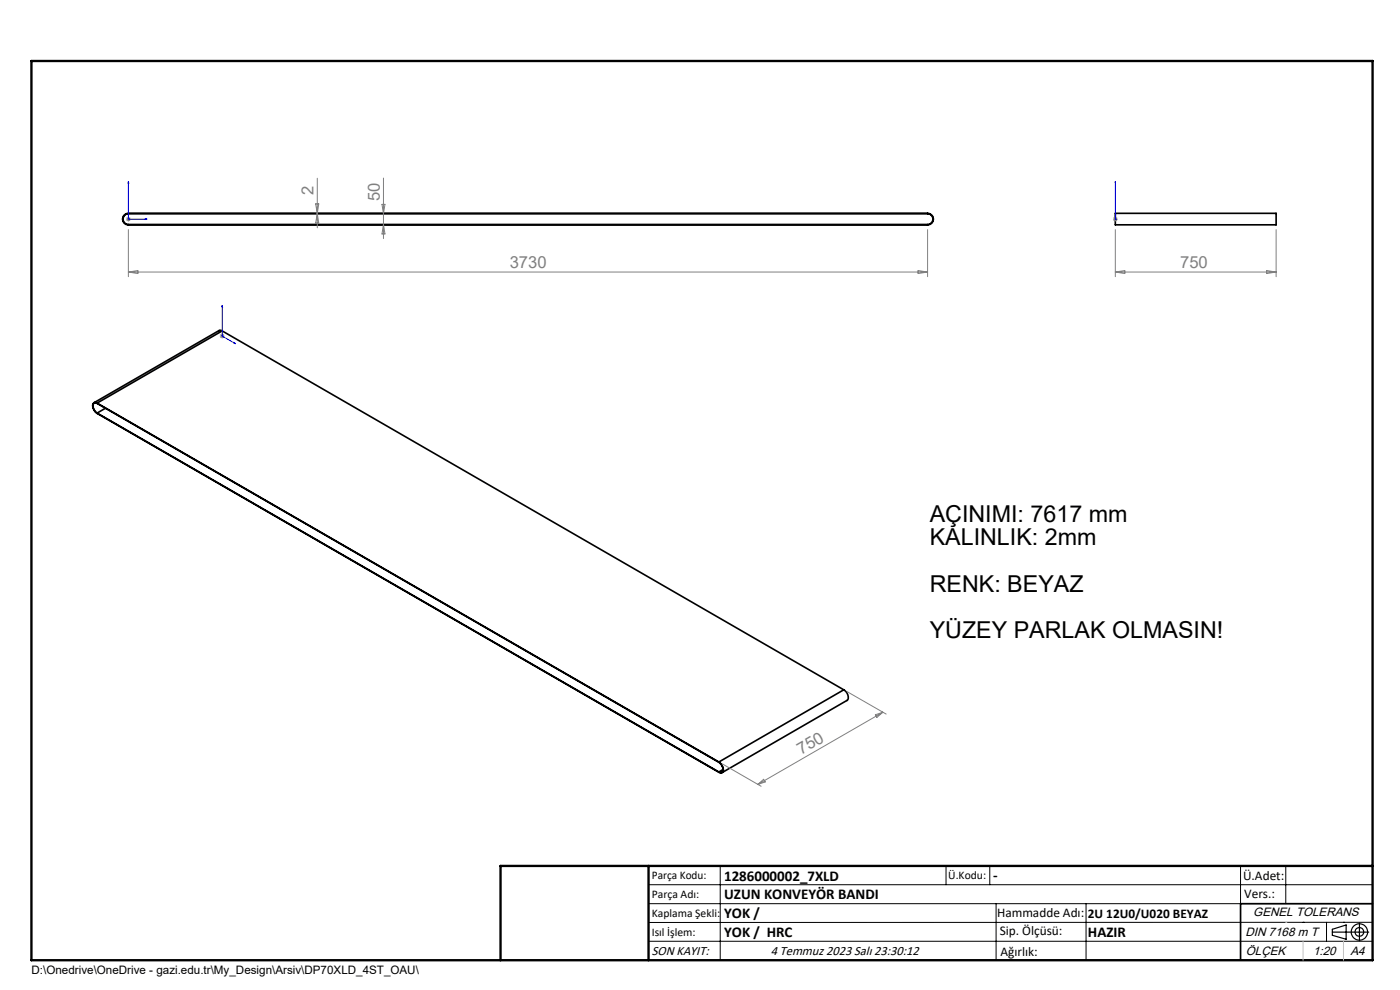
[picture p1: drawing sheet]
<svg xmlns="http://www.w3.org/2000/svg" width="297mm" height="210mm" viewBox="0 0 297 210" stroke-linecap="round" stroke-linejoin="round" font-family="sans-serif">
<g fill="none" stroke="#000" stroke-width=".35">
<path d="M26.4 45.6l.7-.3h169.7a1.22 1.22 0 0 1 1.2 1.2 1.22 1.22 0 0 1-1.2 1.2h-169.6a1.21 1.21 0 0 1-1.1-.7 1.21 1.21 0 0 1 .3-1.4zM26.4 45.7l.8-.4h169.6a1.15 1.15 0 0 1 1.1 1.2 1.15 1.15 0 0 1-1.1 1.1h-169.6a1.15 1.15 0 0 1-1-.7 1.15 1.15 0 0 1 .2-1.2zM236.6 45.3h34.1v2.4h-34.1zM47.1 70.2l-.3-.1h-.3l-26.6 15.3M47.1 70.2l-26.5 15.3M47.1 70.2l131.9 76.1M20.6 87.6a1.44 1.44 0 0 1-.6-2.1h.5l132 76.2a1.44 1.44 0 0 1 .6 2.1h-.6M20.6 85.5a.65 .65 0 0 0-.8 .1 .65 .65 0 0 0-.1 .8l.4 .8 .5 .5 131.9 76.1a.67 .67 0 0 0 .9-.1 .67 .67 0 0 0 0-.9l-.5-.8-.4-.4M20.6 87.6l131.9 76.2M20.6 85.5l131.9 76.1M22.4 86.6l-1.8 1M179 146.3a1.58 1.58 0 0 1 .7 2.3l-26.5 15.3"/>
<path d="M179 146.3l-26.5 15.3M153.4 163.2l-.9 .6M291.2 191.7h-28v12"/>
</g>
<g fill="none" stroke="#000" stroke-width=".25">
<path d="M282.6 197.7h7.8M282.6 197.1l3-.9v3l-3-.8zM288.4 195.8v3.8M106.2 203.7h185"/>
<circle cx="288.4" cy="197.7" r="1.74"/>
<circle cx="288.4" cy="197.7" r=".93"/>
</g>
<path d="M27.2 38.5v8h4M27.2 38.5l.1 .4h-.2zM236.6 38.5v.4v-.4M236.6 38.5v8M30.8 46.4l.4 .1-.4 .1zM236.6 46.4v.2zM236.6 46.5h.1M47.1 64.8l.1 .3-.1-.1zM47.1 64.8v6.5l2.9 1.6M49.7 72.7l.3 .2-.3-.1z" fill="none" stroke="#00f" stroke-width=".21"/>
<g fill="none" stroke="#808080" stroke-width=".21">
<path d="M67.3 37.8v10.5M81.4 37.8v12.8M26.7 46.5h1M26.9 46.1l.7 .7M27.2 46v1M27.2 48.7v10M27.2 57.7h169.6M27.2 57.7l2-.3v.6zM27.6 46.1l-.7 .7M67 43.2h.6l-.3 2.1zM67.3 45.3l.3 2h-.6zM81 43.3h.7l-.3 2z"/>
<path d="M81.4 47.6l.3 2h-.7zM194.8 57.4l2 .3-2 .3zM196.8 48.7v10M236.1 46.5h1M236.3 46.1l.7 .7M236.6 46v1M236.6 48.7v10M236.6 57.7h34.1M236.6 57.7l2-.3v.6zM237 46.1l-.7 .7M268.7 57.4l2 .3-2 .3zM270.7 48.7v10"/>
<path d="M46.6 71.3h1M46.8 70.9l.7 .7M47.1 70.8v1M47.5 70.9l-.7 .7M179.7 146.7l8.3 4.8M185.7 151.6l1.6-.5-1.3 1.1zM187.3 151.1l-26.5 15.3M153.2 162l8.3 4.8M160.8 166.4l1.2-1.1 .3 .6z"/>
</g>
<g fill="none" stroke="#000" stroke-width=".21">
<path d="M137.6 187.7h153.6M137.6 191.7h153.6M137.6 199.7h153.6M152.8 183.7v20M200.7 183.7v4M210 183.7v4M211.3 191.7v12M230.4 191.7v12M263.2 183.7v20M272.8 183.7v8M276.4 195.6h.1M281.4 195.6v4.1"/>
<path d="M285 195.6h.1M291.2 195.6l-153.6 .1"/>
</g>
<path d="M6.7 12.9h284.5v190.8h-284.5zM137.6 183.7v20M291.2 183.7h-185v20" fill="none" stroke="#000" stroke-width=".5"/>
<path d="M276.4 199.7v4M285 199.7v4" fill="none" stroke="#c0c0c0" stroke-width=".21"/>
<path d="M272.8 195.6h.1" fill="none" stroke="#c0c0c0" stroke-width=".25"/>
<g fill="#00f">
<path d="M49.7 72.7l.3 .2-.3-.1zM47.1 64.8l.1 .3-.1-.1z"/>
<path d="M30.8 46.4l.4 .1-.4 .1zM27.2 38.5l.1 .4h-.2z"/>
<path d="M236.6 46.4v.2zM236.6 38.5v.4z"/>
</g>
<g font-size="4.9">
<text x="197.2" y="110.7">AÇINIMI: 7617 mm</text>
<text x="197.2" y="115.6">KALINLIK: 2mm</text>
<text x="197.2" y="125.5">RENK: BEYAZ</text>
<text x="197.2" y="135.4">YÜZEY PARLAK OLMASIN!</text>
</g>
<g font-size="3.5" fill="#808080">
<text x="66.5" y="41.3" transform="rotate(-90 66.5 41.3)">2</text>
<text x="80.6" y="42.6" transform="rotate(-90 80.6 42.6)">50</text>
<text x="108.1" y="56.9">3730</text>
<text x="250.3" y="56.9">750</text>
<text x="170" y="160.1" transform="rotate(-30 170 160.1)">750</text>
</g>
<g font-size="3.2">
<text x="153.6" y="186.8">1286000002_7XLD</text>
<text x="153.6" y="190.8">UZUN KONVEYÖR BANDI</text>
<text x="210.7" y="186.6">-</text>
<text x="153.6" y="194.8">YOK /</text>
<text x="153.6" y="198.8">YOK / HRC</text>
<text x="230.8" y="198.7">HAZIR</text>
</g>
<g font-size="2.8">
<text x="263.7" y="186.7">Ü.Adet:</text>
<text x="263.9" y="190.5">Vers.:</text>
<text x="211.5" y="194.5">Hammadde Adı:</text>
<text x="230.8" y="194.7">2U 12U0/U020 BEYAZ</text>
<text x="138.3" y="202.6">SON KAYIT:</text>
<text x="163.5" y="202.6">4 Temmuz 2023 Salı 23:30:12</text>
<text x="212.1" y="198.4">Sip. Ölçüsü:</text>
<text x="212.2" y="202.7">Ağırlık:</text>
</g>
<g font-size="2.6">
<text x="265.9" y="194.4">GENEL TOLERANS</text>
<text x="264.2" y="198.5">DIN 7168 m T</text>
<text x="264.3" y="202.6">ÖLÇEK</text>
<text x="278.5" y="202.6">1:20</text>
<text x="286.5" y="202.6">A4</text>
</g>
<g font-size="2.5">
<text x="138.3" y="186.4">Parça Kodu:</text>
<text x="138.3" y="190.5">Parça Adı:</text>
<text x="201.2" y="186.5">Ü.Kodu:</text>
<text x="138.3" y="194.5">Kaplama Şekli:</text>
<text x="138.3" y="198.6">Isıl İşlem:</text>
<text x="6.7" y="206.7">D:\Onedrive\OneDrive - gazi.edu.tr\My_Design\Arsiv\DP70XLD_4ST_OAU\</text>
</g>
</svg>
